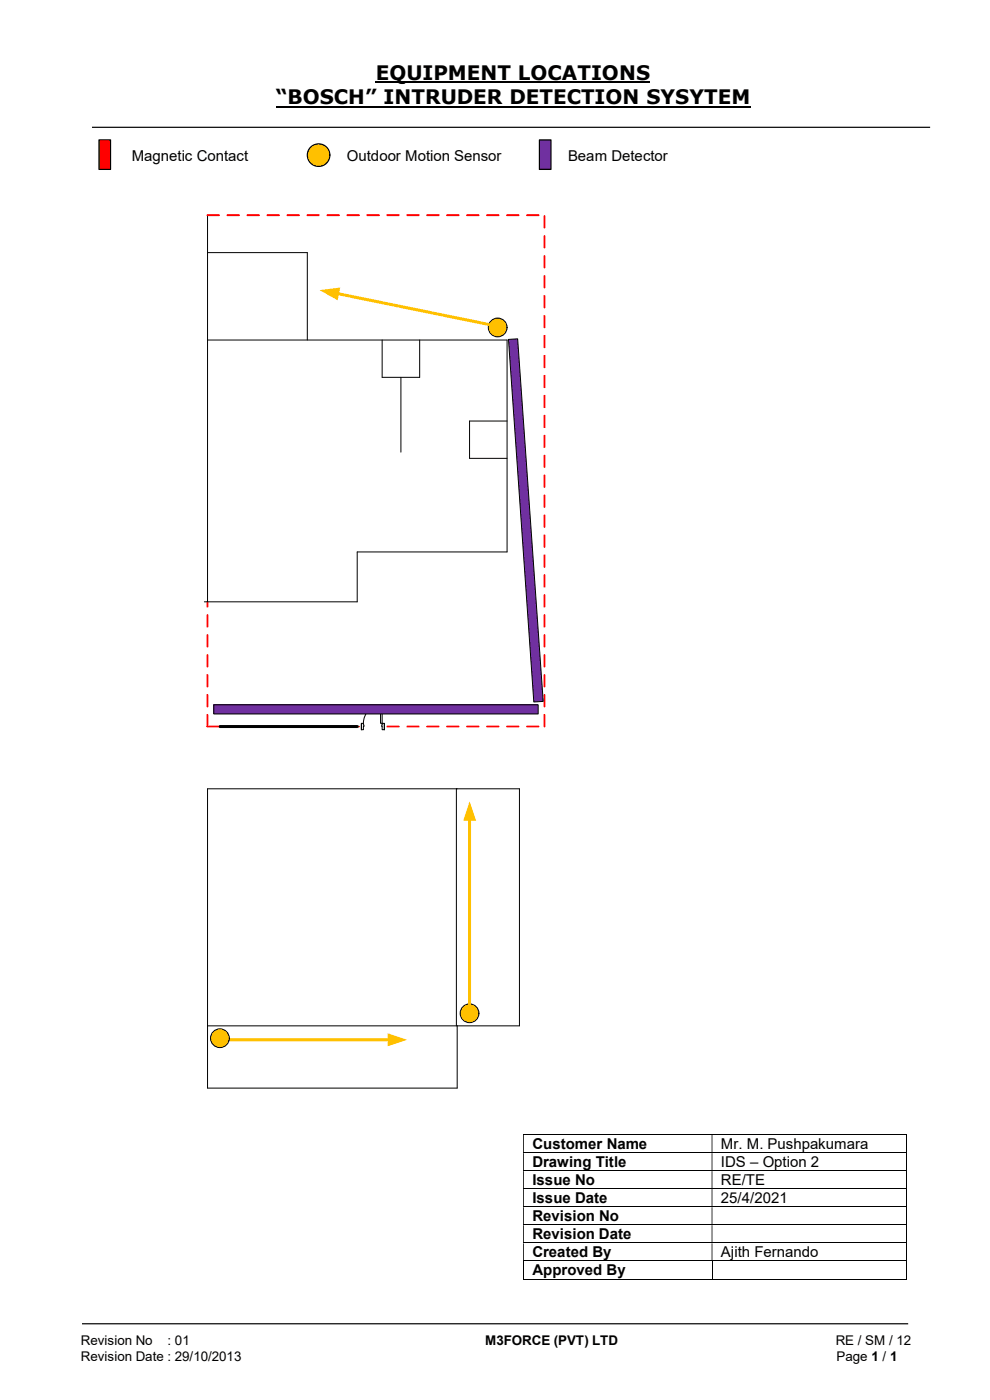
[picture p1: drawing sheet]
<svg xmlns="http://www.w3.org/2000/svg" width="210mm" height="297mm" viewBox="0 0 210 297" stroke-linecap="round" stroke-linejoin="round" font-family="sans-serif">
<path d="M79.7 17.5h58.2M58.5 22.6h100.7" fill="none" stroke="#000" stroke-width=".42"/>
<path d="M19.5 27h177.8M17.4 280.8h175.3" fill="none" stroke="#000" stroke-width=".25"/>
<g fill="none" stroke="#000" stroke-width=".21">
<path d="M111 240.7h81.2M111 244.6h81.2M111 248.4h81.2M111 252.2h81.2M111 256h81.2M111 259.8h81.2M192.3 240.8v3.7M192.3 244.6v3.7M192.3 248.5v3.6M192.3 252.3v3.6M192.3 256.1v3.7M192.3 259.9v3.7"/>
<path d="M111 263.7h81.2M111 267.5h81.2M111 271.4h40M111 267.6v3.8M151 267.6v3.8M151.1 271.4h41.1M192.3 263.8v3.6M192.3 267.6v3.8"/>
</g>
<g fill="#000">
<path d="M192.2 240.6h.2v.2h-.2zM111 240.8h.1v3.7h-.1zM151 240.8h.1v3.7h-.1z" fill-rule="evenodd"/>
<path d="M192.2 244.5h.2v.1h-.2zM111 244.6h.1v3.7h-.1zM151 244.6h.1v3.7h-.1z" fill-rule="evenodd"/>
<path d="M192.2 248.3h.2v.2h-.2zM111 248.5h.1v3.6h-.1zM151 248.5h.1v3.6h-.1z" fill-rule="evenodd"/>
<path d="M192.2 252.1h.2v.2h-.2zM111 252.3h.1v3.6h-.1zM151 252.3h.1v3.6h-.1z" fill-rule="evenodd"/>
<path d="M192.2 255.9h.2v.2h-.2zM111 256.1h.1v3.7h-.1zM151 256.1h.1v3.7h-.1z" fill-rule="evenodd"/>
<path d="M192.2 259.8h.2v.1h-.2zM111 259.9h.1v3.7h-.1zM151 259.9h.1v3.7h-.1z" fill-rule="evenodd"/>
<path d="M192.2 263.6h.2v.2h-.2zM111 263.8h.1v3.6h-.1zM151 263.8h.1v3.6h-.1z" fill-rule="evenodd"/>
</g>
<path d="M192.2 267.4h.2v.2h-.2zM192.2 271.3h.2v.1h-.2z" fill="#000"/>
<path d="M21 29.7h2.5v6.2h-2.5z" fill="#f00"/>
<path d="M21 29.7h2.5v6.2h-2.5z" fill="none" stroke="#000" stroke-width=".25"/>
<circle cx="67.6" cy="32.9" r="2.39" fill="#ffc000"/>
<circle cx="67.6" cy="32.9" r="2.39" fill="none" stroke="#000" stroke-width=".25"/>
<path d="M114.4 29.7h2.5v6.2h-2.5z" fill="#7030a0"/>
<path d="M114.4 29.7h2.5v6.2h-2.5z" fill="none" stroke="#000" stroke-width=".25"/>
<path d="M48.6 220.6h34" fill="none" stroke="#ffc000" stroke-width=".64"/>
<path d="M82.3 219.2l4.1 1.4-4.1 1.4z" fill="#ffc000"/>
<path d="M81.1 72.1v8M89 72.1v8M85 80.1v15.8M44 167.3v63.5h53v-13.2M96.8 167.3v50.3" fill="none" stroke="#000" stroke-width=".21"/>
<g fill="#f00">
<path d="M43.9 151.5h.1l.2 .2v2.4l-.2 .2-.2-.2zM43.9 147.3l.1-.1 .2 .2v2.5l-.2 .2-.2-.2zM43.9 143.1l.1-.1 .2 .2v2.5l-.2 .1-.2-.1zM43.9 138.8h.1l.2 .2v2.4l-.2 .2-.2-.2zM43.9 134.6l.1-.1 .2 .2v2.5l-.2 .2-.2-.2zM43.9 130.4l.1-.1 .2 .2v2.5l-.2 .1-.2-.1zM43.9 127.6l.3 .1v1l-.2 .2-.2-.2z"/>
<path d="M115.4 151.5h.2l.1 .2v2.4l-.2 .2-.2-.2zM115.4 147.3h.2l.1 .1v2.5l-.2 .2-.2-.2zM115.4 143.1h.2l.1 .1v2.5l-.2 .1-.2-.1zM115.4 138.8h.2l.1 .2v2.4l-.2 .2-.2-.2zM115.4 134.6h.2l.1 .1v2.5l-.2 .2-.2-.2zM115.4 130.4h.2l.1 .1v2.5l-.2 .1-.2-.1zM115.4 126.1h.2l.1 .2v2.4l-.2 .2-.2-.2zM115.4 121.9h.2l.1 .1v2.5l-.2 .2-.2-.2zM115.4 117.7h.2l.1 .1v2.5l-.2 .1-.2-.1zM115.4 113.4h.2l.1 .2v2.4l-.2 .2-.2-.2zM115.4 109.2h.2l.1 .1v2.5l-.2 .2-.2-.2zM115.4 105h.2l.1 .1v2.5l-.2 .1-.2-.1zM115.4 100.7h.2l.1 .2v2.4l-.2 .2-.2-.2zM115.4 96.5l.3 .1v2.5l-.2 .2-.2-.2zM115.4 92.3l.3 .1v2.5l-.2 .1-.2-.1zM115.4 88l.3 .2v2.4l-.2 .2-.2-.2zM115.4 83.8l.3 .1v2.5l-.2 .2-.2-.2zM115.4 79.6l.3 .1v2.5l-.2 .1-.2-.1zM115.4 75.3l.3 .2v2.4l-.2 .2-.2-.2zM115.4 71.1l.3 .1v2.5l-.2 .2-.2-.2zM115.4 66.9l.3 .1v2.5l-.2 .1-.2-.1zM115.4 62.6l.3 .2v2.4l-.2 .2-.2-.2zM115.4 58.4l.3 .1v2.5l-.2 .2-.2-.2zM115.4 54.2l.3 .1v2.5l-.2 .1-.2-.1zM115.4 49.9l.3 .2v2.4l-.2 .2-.2-.2zM115.4 45.7l.3 .1v2.5l-.2 .2-.2-.2z"/>
</g>
<path d="M44 45.7v82M65.2 53.6v18.5M107.6 72.1v45M81.1 80.1h7.9M75.8 117.1v10.6M44 167.3h53M110.2 167.3v50.3h-66.2" fill="none" stroke="#000" stroke-width=".21"/>
<g fill="#f00">
<path d="M43.9 154h2.6l.2 .1-.2 .2h-2.5h-.1zM48.1 154h2.6l.2 .1-.2 .2h-2.4h-.2zM52.4 154h2.5l.2 .1-.2 .2h-2.4zM56.6 154h2.6l.2 .1-.2 .2h-2.5zM60.8 154h2.6l.2 .1-.2 .2h-2.4zM65.1 154h2.5l.2 .1-.2 .2h-2.4zM69.3 154h2.6l.2 .1-.2 .2h-2.5zM73.5 154h2.6l.2 .1-.2 .2h-2.4zM77.8 154h2.6l.2 .1-.2 .2h-2.5zM82 154h2.6l.2 .1-.2 .2h-2.5zM86.2 154h2.7l.1 .1-.1 .2h-2.5zM90.5 154h2.6l.2 .1-.2 .2h-2.5zM94.7 154h2.6l.2 .1-.2 .2h-2.5zM98.9 154h2.7l.1 .1-.1 .2h-2.5h-.2zM103.2 154h2.6l.2 .1-.2 .2h-2.5h-.1zM107.4 154h2.6l.2 .1-.2 .2h-2.4zM111.7 154h2.6l.1 .1-.1 .2h-2.5z"/>
<path d="M43.9 45.5h2.6l.2 .2-.2 .1h-2.5l-.2-.1zM48.1 45.5h2.6l.2 .2-.2 .1h-2.4l-.3-.1zM52.4 45.5h2.5l.2 .2-.2 .1h-2.4zM56.6 45.5h2.6l.2 .2-.2 .1h-2.5zM60.8 45.5h2.6l.2 .2-.2 .1h-2.4zM65.1 45.5h2.5l.2 .2-.2 .1h-2.4zM69.3 45.5h2.6l.2 .2-.2 .1h-2.5zM73.5 45.5h2.6l.2 .2-.2 .1h-2.4zM77.8 45.5h2.6l.2 .2-.2 .1h-2.5zM82 45.5h2.6l.2 .2-.2 .1h-2.5zM86.2 45.5h2.7l.1 .2-.1 .1h-2.5zM90.5 45.5h2.6l.2 .2-.2 .1h-2.5zM94.7 45.5h2.6l.2 .2-.2 .1h-2.5zM98.9 45.5h2.7l.1 .2-.1 .1h-2.5l-.2-.1zM103.2 45.5h2.6l.2 .2-.2 .1h-2.5l-.2-.1zM107.4 45.5h2.6l.2 .2-.2 .1h-2.4zM111.7 45.5h2.6l.1 .2-.1 .1h-2.5z"/>
</g>
<path d="M44 53.6h21.2M44 72.1h63.6M107.6 89.3h-8v7.9h8M75.8 117.1h31.8M43.3 127.7h32.5M96.8 167.3h13.4" fill="none" stroke="#000" stroke-width=".21"/>
<path d="M46.7 154.1h29.1" fill="none" stroke="#000" stroke-width=".64"/>
<circle cx="105.6" cy="69.5" r="1.99" fill="#ffc000"/>
<circle cx="105.6" cy="69.5" r="1.99" fill="none" stroke="#000" stroke-width=".21"/>
<circle cx="46.7" cy="220.3" r="1.99" fill="#ffc000"/>
<circle cx="46.7" cy="220.3" r="1.99" fill="none" stroke="#000" stroke-width=".21"/>
<circle cx="99.6" cy="215" r="1.99" fill="#ffc000"/>
<circle cx="99.6" cy="215" r="1.99" fill="none" stroke="#000" stroke-width=".21"/>
<path d="M99.6 173.8v39.3" fill="none" stroke="#ffc000" stroke-width=".64"/>
<path d="M99.6 170l1.4 4.1h-2.7z" fill="#ffc000"/>
<path d="M71.5 62.3l32.2 6.5" fill="none" stroke="#ffc000" stroke-width=".64"/>
<path d="M67.8 61.6l4.4-.6-.6 2.7z" fill="#ffc000"/>
<path d="M76.7 153.4h4.8v1.5h-4.8z" fill="#fff"/>
<path d="M76.7 153.4h4.8v1.5h-4.8z" fill="none" stroke="#fff" stroke-width=".21"/>
<path d="M81.1 153.5v1.3h.4v-1.3zM76.7 153.5h.4v1.3h-.4z" fill-rule="evenodd" fill="#fff"/>
<path d="M77.1 153.8v-.3h-.4v1.3h.4v-.7M81.1 153.8v-.3h.4v1.3h-.4v-.7" fill="none" stroke="#000" stroke-width=".21"/>
<path d="M81 153.8l.1 .3zM77.1 153.8h.1v.3h-.1z" fill-rule="evenodd" fill="#fff"/>
<path d="M76.7 153.5v1.3M77.1 153.8h.1v.3h-.1M81.1 153.8v.3M81.1 149.5a3.9 3.9 0 0 0-4 4M81.5 153.5v1.3" fill="none" stroke="#000" stroke-width=".21"/>
<path d="M80.7 149.5h.4v4h-.4z" fill="#fff"/>
<path d="M80.7 149.5h.4v4h-.4z" fill="none" stroke="#000" stroke-width=".21"/>
<path d="M45.3 149.5h68.9v2h-68.9z" fill="#7030a0"/>
<path d="M45.3 149.5h68.9v2h-68.9z" fill="none" stroke="#000" stroke-width=".21"/>
<path d="M107.9 72l1.9-.1 5.4 76.9-2 .1z" fill-rule="evenodd" fill="#7030a0"/>
<path d="M107.9 72l1.9-.1 5.4 76.9-2 .1z" fill="none" stroke="#000" stroke-width=".21"/>
<g font-size="4.2">
<text x="79.7" y="17">EQUIPMENT LOCATIONS</text>
<text x="58.5" y="22.1">“BOSCH” INTRUDER DETECTION SYSYTEM</text>
</g>
<g font-size="3.2">
<text x="27.9" y="34.1">Magnetic Contact</text>
<text x="73.6" y="34.1">Outdoor Motion Sensor</text>
<text x="120.5" y="34.1">Beam Detector</text>
<text x="112.9" y="243.8">Customer Name</text>
<text x="153" y="243.8">Mr. M. Pushpakumara</text>
<text x="112.9" y="247.6">Drawing Title</text>
<text x="112.9" y="251.4">Issue No</text>
<text x="153" y="247.6">IDS – Option 2</text>
<text x="153" y="251.4">RE/TE</text>
<text x="112.9" y="255.3">Issue Date</text>
<text x="153" y="255.3">25/4/2021</text>
<text x="112.9" y="259.1">Revision No</text>
<text x="112.9" y="262.9">Revision Date</text>
<text x="112.9" y="266.7">Created By</text>
<text x="153" y="266.7">Ajith Fernando</text>
<text x="112.9" y="270.6">Approved By</text>
</g>
<g font-size="2.8">
<text x="17.1" y="285.4">Revision No</text>
<text x="35.5" y="285.4">: 01</text>
<text x="102.9" y="285.4">M3FORCE (PVT) LTD</text>
<text x="177.3" y="285.4">RE / SM / 12</text>
<text x="17.1" y="288.7">Revision Date : 29/10/2013</text>
<text x="177.5" y="288.7">Page 1 / 1</text>
</g>
</svg>
